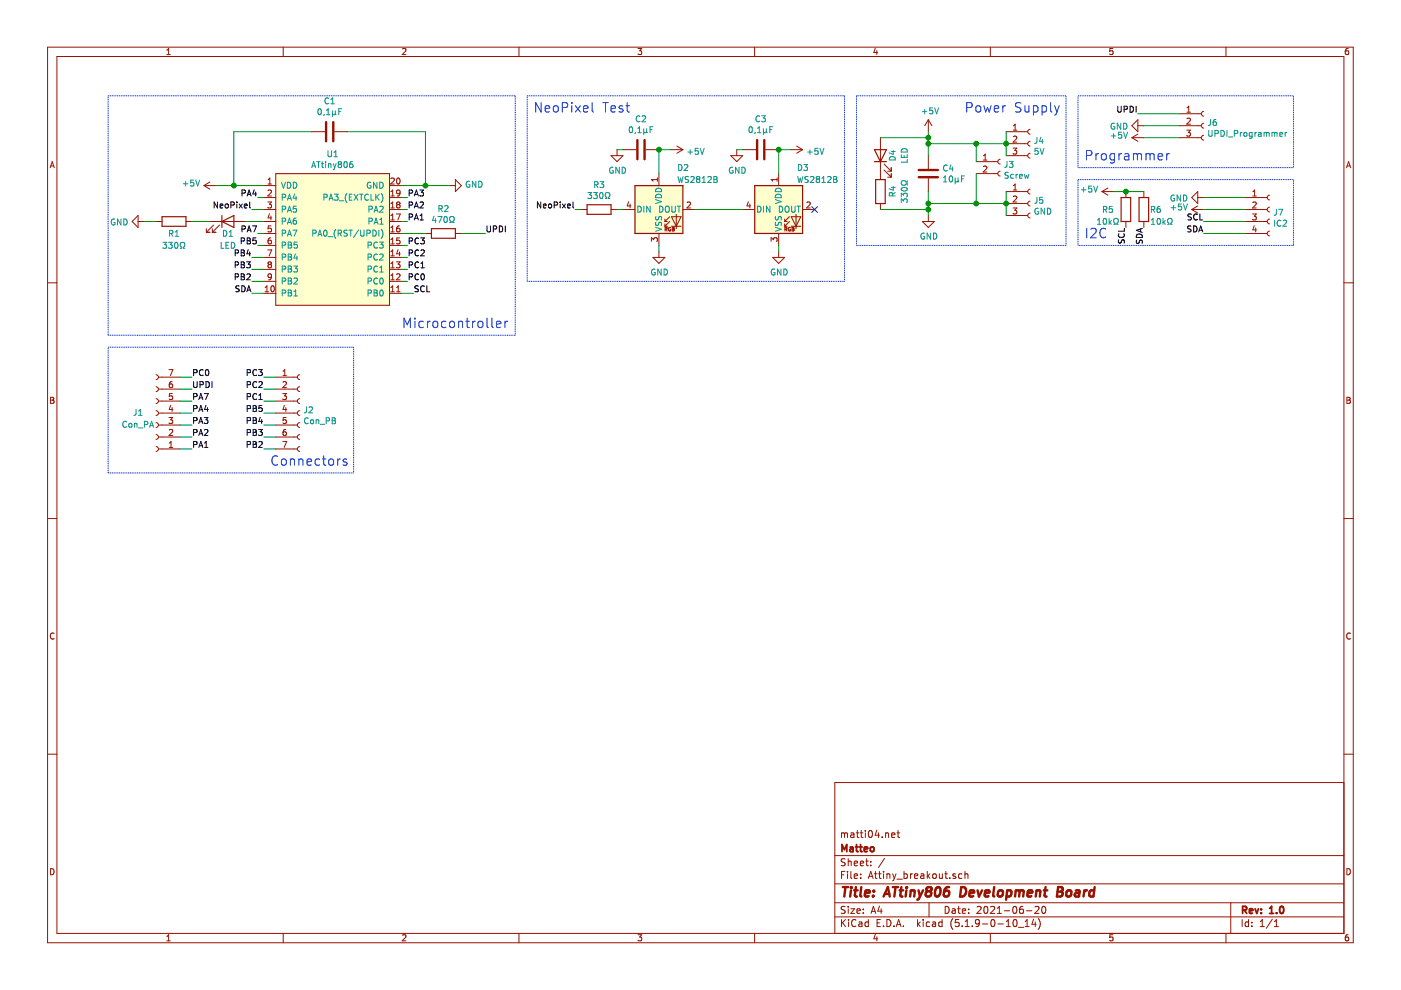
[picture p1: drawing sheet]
EESchema Schematic File Version 4
EELAYER 30 0
EELAYER END
$Descr A4 11693 8268
encoding utf-8
Sheet 1 1
Title "ATtiny806 Development Board"
Date "2021-06-20"
Rev "1.0"
Comp "Matteo"
Comment1 "matti04.net"
Comment2 ""
Comment3 ""
Comment4 ""
$EndDescr
$Comp
L ATtiny:ATtiny806 U1
U 1 1
P 2750 2000
F 0 "U1" H 2775 2715 50  0000 C CNN
F 1 "ATtiny806" H 2775 2624 50  0000 C CNN
F 2 "Package_SO:SOIC-20W_7.5x12.8mm_P1.27mm" H 2400 2250 50  0001 C CNN
F 3 "" H 2400 2250 50  0001 C CNN
	1    2750 2000
	1    0    0    -1  
$EndComp
$Comp
L power:GND #PWR0101
U 1 1
P 3750 1550
F 0 "#PWR0101" H 3750 1300 50  0001 C CNN
F 1 "GND" V 3755 1422 50  0000 R CNN
F 2 "" H 3750 1550 50  0001 C CNN
F 3 "" H 3750 1550 50  0001 C CNN
	1    3750 1550
	0    -1   -1   0   
$EndComp
Wire Wire Line
	3750 1550 3550 1550
$Comp
L power:+5V #PWR0102
U 1 1
P 1800 1550
F 0 "#PWR0102" H 1800 1400 50  0001 C CNN
F 1 "+5V" V 1815 1678 50  0000 L CNN
F 2 "" H 1800 1550 50  0001 C CNN
F 3 "" H 1800 1550 50  0001 C CNN
	1    1800 1550
	0    -1   -1   0   
$EndComp
Wire Wire Line
	1800 1550 1950 1550
$Comp
L Device:C C1
U 1 1
P 2750 1100
F 0 "C1" V 3002 1100 50  0000 C CNN
F 1 "0,1µF" V 2911 1100 50  0000 C CNN
F 2 "Capacitor_SMD:C_1206_3216Metric" H 2788 950 50  0001 C CNN
F 3 "~" H 2750 1100 50  0001 C CNN
	1    2750 1100
	0    -1   -1   0   
$EndComp
Wire Wire Line
	2900 1100 3550 1100
Wire Wire Line
	3550 1100 3550 1550
Connection ~ 3550 1550
Wire Wire Line
	3550 1550 3350 1550
Wire Wire Line
	2600 1100 1950 1100
Wire Wire Line
	1950 1100 1950 1550
Connection ~ 1950 1550
Wire Wire Line
	1950 1550 2200 1550
$Comp
L Connector:Conn_01x03_Female J6
U 1 1
P 10050 1050
F 0 "J6" H 10078 1076 50  0000 L CNN
F 1 "UPDI_Programmer" H 10078 985 50  0000 L CNN
F 2 "Connector_PinHeader_2.54mm:PinHeader_1x03_P2.54mm_Vertical" H 10050 1050 50  0001 C CNN
F 3 "~" H 10050 1050 50  0001 C CNN
	1    10050 1050
	1    0    0    -1  
$EndComp
$Comp
L power:GND #PWR0103
U 1 1
P 9550 1050
F 0 "#PWR0103" H 9550 800 50  0001 C CNN
F 1 "GND" V 9555 922 50  0000 R CNN
F 2 "" H 9550 1050 50  0001 C CNN
F 3 "" H 9550 1050 50  0001 C CNN
	1    9550 1050
	0    1    1    0   
$EndComp
$Comp
L power:+5V #PWR0104
U 1 1
P 9550 1150
F 0 "#PWR0104" H 9550 1000 50  0001 C CNN
F 1 "+5V" V 9565 1278 50  0000 L CNN
F 2 "" H 9550 1150 50  0001 C CNN
F 3 "" H 9550 1150 50  0001 C CNN
	1    9550 1150
	0    -1   -1   0   
$EndComp
Wire Wire Line
	9550 1150 9850 1150
Text Label 9500 950  2    50   ~ 0
UPDI
$Comp
L Device:R R2
U 1 1
P 3700 1950
F 0 "R2" V 3493 1950 50  0000 C CNN
F 1 "470Ω" V 3584 1950 50  0000 C CNN
F 2 "Resistor_SMD:R_1206_3216Metric" V 3630 1950 50  0001 C CNN
F 3 "~" H 3700 1950 50  0001 C CNN
	1    3700 1950
	0    1    1    0   
$EndComp
Text Label 4050 1950 0    50   ~ 0
UPDI
Wire Wire Line
	4050 1950 3850 1950
Wire Wire Line
	3550 1950 3350 1950
Wire Wire Line
	9550 1050 9850 1050
Wire Wire Line
	9500 950  9850 950 
$Comp
L Device:LED D1
U 1 1
P 1900 1850
F 0 "D1" H 1900 1750 50  0000 C CNN
F 1 "LED" H 1900 1650 50  0000 C CNN
F 2 "LED_SMD:LED_1206_3216Metric" H 1900 1850 50  0001 C CNN
F 3 "~" H 1900 1850 50  0001 C CNN
	1    1900 1850
	1    0    0    -1  
$EndComp
$Comp
L Device:R R1
U 1 1
P 1450 1850
F 0 "R1" V 1550 1850 50  0000 C CNN
F 1 "330Ω" V 1650 1850 50  0000 C CNN
F 2 "Resistor_SMD:R_1206_3216Metric" V 1380 1850 50  0001 C CNN
F 3 "~" H 1450 1850 50  0001 C CNN
	1    1450 1850
	0    1    1    0   
$EndComp
Wire Wire Line
	2200 1850 2050 1850
Wire Wire Line
	1750 1850 1600 1850
$Comp
L power:GND #PWR0105
U 1 1
P 1200 1850
F 0 "#PWR0105" H 1200 1600 50  0001 C CNN
F 1 "GND" V 1205 1722 50  0000 R CNN
F 2 "" H 1200 1850 50  0001 C CNN
F 3 "" H 1200 1850 50  0001 C CNN
	1    1200 1850
	0    1    1    0   
$EndComp
Wire Wire Line
	1200 1850 1300 1850
$Comp
L LED:WS2812B D2
U 1 1
P 5500 1750
F 0 "D2" H 5650 2100 50  0000 L CNN
F 1 "WS2812B" H 5650 2000 50  0000 L CNN
F 2 "LED_SMD:LED_WS2812B_PLCC4_5.0x5.0mm_P3.2mm" H 5550 1450 50  0001 L TNN
F 3 "https://cdn-shop.adafruit.com/datasheets/WS2812B.pdf" H 5600 1375 50  0001 L TNN
	1    5500 1750
	1    0    0    -1  
$EndComp
$Comp
L LED:WS2812B D3
U 1 1
P 6500 1750
F 0 "D3" H 6650 2100 50  0000 L CNN
F 1 "WS2812B" H 6650 2000 50  0000 L CNN
F 2 "LED_SMD:LED_WS2812B_PLCC4_5.0x5.0mm_P3.2mm" H 6550 1450 50  0001 L TNN
F 3 "https://cdn-shop.adafruit.com/datasheets/WS2812B.pdf" H 6600 1375 50  0001 L TNN
	1    6500 1750
	1    0    0    -1  
$EndComp
$Comp
L Device:R R3
U 1 1
P 5000 1750
F 0 "R3" V 4793 1750 50  0000 C CNN
F 1 "330Ω" V 4884 1750 50  0000 C CNN
F 2 "Resistor_SMD:R_1206_3216Metric" V 4930 1750 50  0001 C CNN
F 3 "~" H 5000 1750 50  0001 C CNN
	1    5000 1750
	0    1    1    0   
$EndComp
Text Label 4800 1750 2    50   ~ 0
NeoPixel
$Comp
L Device:C C2
U 1 1
P 5350 1250
F 0 "C2" V 5602 1250 50  0000 C CNN
F 1 "0,1µF" V 5511 1250 50  0000 C CNN
F 2 "Capacitor_SMD:C_1206_3216Metric" H 5388 1100 50  0001 C CNN
F 3 "~" H 5350 1250 50  0001 C CNN
	1    5350 1250
	0    -1   -1   0   
$EndComp
$Comp
L Device:C C3
U 1 1
P 6350 1250
F 0 "C3" V 6602 1250 50  0000 C CNN
F 1 "0,1µF" V 6511 1250 50  0000 C CNN
F 2 "Capacitor_SMD:C_1206_3216Metric" H 6388 1100 50  0001 C CNN
F 3 "~" H 6350 1250 50  0001 C CNN
	1    6350 1250
	0    -1   -1   0   
$EndComp
Wire Wire Line
	6500 1250 6500 1450
Wire Wire Line
	5500 1250 5500 1450
Wire Wire Line
	5800 1750 6200 1750
$Comp
L power:+5V #PWR0106
U 1 1
P 6600 1250
F 0 "#PWR0106" H 6600 1100 50  0001 C CNN
F 1 "+5V" V 6615 1378 50  0000 L CNN
F 2 "" H 6600 1250 50  0001 C CNN
F 3 "" H 6600 1250 50  0001 C CNN
	1    6600 1250
	0    1    1    0   
$EndComp
$Comp
L power:+5V #PWR0107
U 1 1
P 5600 1250
F 0 "#PWR0107" H 5600 1100 50  0001 C CNN
F 1 "+5V" V 5615 1378 50  0000 L CNN
F 2 "" H 5600 1250 50  0001 C CNN
F 3 "" H 5600 1250 50  0001 C CNN
	1    5600 1250
	0    1    1    0   
$EndComp
Wire Wire Line
	6600 1250 6500 1250
Connection ~ 6500 1250
Wire Wire Line
	5600 1250 5500 1250
Connection ~ 5500 1250
$Comp
L power:GND #PWR0108
U 1 1
P 6150 1250
F 0 "#PWR0108" H 6150 1000 50  0001 C CNN
F 1 "GND" H 6155 1077 50  0000 C CNN
F 2 "" H 6150 1250 50  0001 C CNN
F 3 "" H 6150 1250 50  0001 C CNN
	1    6150 1250
	1    0    0    -1  
$EndComp
$Comp
L power:GND #PWR0109
U 1 1
P 5150 1250
F 0 "#PWR0109" H 5150 1000 50  0001 C CNN
F 1 "GND" H 5155 1077 50  0000 C CNN
F 2 "" H 5150 1250 50  0001 C CNN
F 3 "" H 5150 1250 50  0001 C CNN
	1    5150 1250
	1    0    0    -1  
$EndComp
$Comp
L power:GND #PWR0110
U 1 1
P 5500 2100
F 0 "#PWR0110" H 5500 1850 50  0001 C CNN
F 1 "GND" H 5505 1927 50  0000 C CNN
F 2 "" H 5500 2100 50  0001 C CNN
F 3 "" H 5500 2100 50  0001 C CNN
	1    5500 2100
	1    0    0    -1  
$EndComp
$Comp
L power:GND #PWR0111
U 1 1
P 6500 2100
F 0 "#PWR0111" H 6500 1850 50  0001 C CNN
F 1 "GND" H 6505 1927 50  0000 C CNN
F 2 "" H 6500 2100 50  0001 C CNN
F 3 "" H 6500 2100 50  0001 C CNN
	1    6500 2100
	1    0    0    -1  
$EndComp
Wire Wire Line
	6500 2050 6500 2100
Wire Wire Line
	5500 2050 5500 2100
Wire Wire Line
	6200 1250 6150 1250
Wire Wire Line
	5200 1250 5150 1250
Wire Wire Line
	5200 1750 5150 1750
Wire Wire Line
	4850 1750 4800 1750
Text Label 2100 1750 2    50   ~ 0
NeoPixel
Wire Wire Line
	2200 1750 2100 1750
NoConn ~ 6800 1750
Wire Notes Line
	4400 800  7050 800 
Wire Notes Line
	7050 800  7050 2350
Wire Notes Line
	7050 2350 4400 2350
Wire Notes Line
	4400 2350 4400 800 
Text Notes 4450 950  0    79   ~ 0
NeoPixel Test
Wire Notes Line
	9000 800  10800 800 
Wire Notes Line
	10800 800  10800 1400
Wire Notes Line
	10800 1400 9000 1400
Wire Notes Line
	9000 1400 9000 800 
Text Notes 9050 1350 0    79   ~ 0
Programmer
$Comp
L Device:C C4
U 1 1
P 7750 1450
F 0 "C4" H 7865 1496 50  0000 L CNN
F 1 "10µF" H 7865 1405 50  0000 L CNN
F 2 "Capacitor_SMD:C_1206_3216Metric" H 7788 1300 50  0001 C CNN
F 3 "~" H 7750 1450 50  0001 C CNN
	1    7750 1450
	1    0    0    -1  
$EndComp
$Comp
L Connector:Conn_01x03_Female J4
U 1 1
P 8600 1200
F 0 "J4" H 8628 1226 50  0000 L CNN
F 1 "5V" H 8628 1135 50  0000 L CNN
F 2 "Connector_PinHeader_2.54mm:PinHeader_1x03_P2.54mm_Vertical" H 8600 1200 50  0001 C CNN
F 3 "~" H 8600 1200 50  0001 C CNN
	1    8600 1200
	1    0    0    -1  
$EndComp
$Comp
L Connector:Conn_01x03_Female J5
U 1 1
P 8600 1700
F 0 "J5" H 8628 1726 50  0000 L CNN
F 1 "GND" H 8628 1635 50  0000 L CNN
F 2 "Connector_PinHeader_2.54mm:PinHeader_1x03_P2.54mm_Vertical" H 8600 1700 50  0001 C CNN
F 3 "~" H 8600 1700 50  0001 C CNN
	1    8600 1700
	1    0    0    -1  
$EndComp
Wire Wire Line
	8400 1800 8400 1700
Wire Wire Line
	8400 1700 8400 1600
Connection ~ 8400 1700
Wire Wire Line
	8400 1300 8400 1200
Wire Wire Line
	8400 1200 8400 1100
Connection ~ 8400 1200
Wire Wire Line
	8400 1700 8150 1700
Wire Wire Line
	7750 1700 7750 1600
Wire Wire Line
	8400 1200 8150 1200
Wire Wire Line
	7750 1200 7750 1300
$Comp
L power:GND #PWR0112
U 1 1
P 7750 1800
F 0 "#PWR0112" H 7750 1550 50  0001 C CNN
F 1 "GND" H 7755 1627 50  0000 C CNN
F 2 "" H 7750 1800 50  0001 C CNN
F 3 "" H 7750 1800 50  0001 C CNN
	1    7750 1800
	1    0    0    -1  
$EndComp
Wire Wire Line
	7750 1800 7750 1750
Connection ~ 7750 1700
$Comp
L power:+5V #PWR0113
U 1 1
P 7750 1100
F 0 "#PWR0113" H 7750 950 50  0001 C CNN
F 1 "+5V" H 7765 1273 50  0000 C CNN
F 2 "" H 7750 1100 50  0001 C CNN
F 3 "" H 7750 1100 50  0001 C CNN
	1    7750 1100
	1    0    0    -1  
$EndComp
Wire Wire Line
	7750 1100 7750 1150
Connection ~ 7750 1200
$Comp
L Device:LED D4
U 1 1
P 7350 1300
F 0 "D4" H 7350 1200 50  0000 C CNN
F 1 "LED" H 7350 1100 50  0000 C CNN
F 2 "LED_SMD:LED_1206_3216Metric" H 7350 1300 50  0001 C CNN
F 3 "~" H 7350 1300 50  0001 C CNN
	1    7350 1300
	0    -1   -1   0   
$EndComp
$Comp
L Device:R R4
U 1 1
P 7350 1600
F 0 "R4" V 7450 1600 50  0000 C CNN
F 1 "330Ω" V 7550 1600 50  0000 C CNN
F 2 "Resistor_SMD:R_1206_3216Metric" V 7280 1600 50  0001 C CNN
F 3 "~" H 7350 1600 50  0001 C CNN
	1    7350 1600
	1    0    0    -1  
$EndComp
Wire Wire Line
	7350 1150 7750 1150
Connection ~ 7750 1150
Wire Wire Line
	7750 1150 7750 1200
Wire Wire Line
	7350 1750 7750 1750
Connection ~ 7750 1750
Wire Wire Line
	7750 1750 7750 1700
Wire Notes Line
	7150 800  8900 800 
Wire Notes Line
	8900 2050 7150 2050
Text Notes 8050 950  0    79   ~ 0
Power Supply
Wire Notes Line
	8900 800  8900 2050
Wire Notes Line
	7150 800  7150 2050
Wire Notes Line
	900  800  4300 800 
Wire Notes Line
	4300 800  4300 2800
Wire Notes Line
	4300 2800 900  2800
Wire Notes Line
	900  2800 900  800 
Text Notes 3350 2750 0    79   ~ 0
Microcontroller
$Comp
L Connector:Conn_01x04_Female J7
U 1 1
P 10600 1750
F 0 "J7" H 10628 1726 50  0000 L CNN
F 1 "IC2" H 10628 1635 50  0000 L CNN
F 2 "Connector_PinHeader_2.54mm:PinHeader_1x04_P2.54mm_Vertical" H 10600 1750 50  0001 C CNN
F 3 "~" H 10600 1750 50  0001 C CNN
	1    10600 1750
	1    0    0    -1  
$EndComp
$Comp
L power:GND #PWR0114
U 1 1
P 10050 1650
F 0 "#PWR0114" H 10050 1400 50  0001 C CNN
F 1 "GND" V 10055 1522 50  0000 R CNN
F 2 "" H 10050 1650 50  0001 C CNN
F 3 "" H 10050 1650 50  0001 C CNN
	1    10050 1650
	0    1    1    0   
$EndComp
$Comp
L power:+5V #PWR0115
U 1 1
P 10050 1750
F 0 "#PWR0115" H 10050 1600 50  0001 C CNN
F 1 "+5V" V 10065 1878 50  0000 L CNN
F 2 "" H 10050 1750 50  0001 C CNN
F 3 "" H 10050 1750 50  0001 C CNN
	1    10050 1750
	0    -1   -1   0   
$EndComp
Text Label 9400 1900 3    50   ~ 0
SCL
Text Label 10050 1950 2    50   ~ 0
SDA
Wire Wire Line
	10050 1950 10400 1950
Wire Wire Line
	10050 1850 10400 1850
Wire Wire Line
	10050 1750 10400 1750
Wire Wire Line
	10050 1650 10400 1650
Wire Notes Line
	9000 1500 10800 1500
Wire Notes Line
	10800 1500 10800 2050
Wire Notes Line
	10800 2050 9000 2050
Wire Notes Line
	9000 2050 9000 1500
Text Notes 9250 2000 2    79   ~ 0
I2C
Text Label 3450 2450 0    50   ~ 0
SCL
Text Label 2100 2450 2    50   ~ 0
SDA
Wire Wire Line
	3450 2450 3350 2450
Wire Wire Line
	2200 2450 2100 2450
Text Label 9550 1900 3    50   ~ 0
SDA
Text Label 10050 1850 2    50   ~ 0
SCL
$Comp
L Device:R R5
U 1 1
P 9400 1750
F 0 "R5" H 9250 1750 50  0000 C CNN
F 1 "10kΩ" H 9250 1650 50  0000 C CNN
F 2 "Resistor_SMD:R_1206_3216Metric" V 9330 1750 50  0001 C CNN
F 3 "~" H 9400 1750 50  0001 C CNN
	1    9400 1750
	1    0    0    -1  
$EndComp
$Comp
L Device:R R6
U 1 1
P 9550 1750
F 0 "R6" H 9650 1750 50  0000 C CNN
F 1 "10kΩ" H 9700 1650 50  0000 C CNN
F 2 "Resistor_SMD:R_1206_3216Metric" V 9480 1750 50  0001 C CNN
F 3 "~" H 9550 1750 50  0001 C CNN
	1    9550 1750
	1    0    0    -1  
$EndComp
$Comp
L power:+5V #PWR0116
U 1 1
P 9300 1600
F 0 "#PWR0116" H 9300 1450 50  0001 C CNN
F 1 "+5V" V 9315 1728 50  0000 L CNN
F 2 "" H 9300 1600 50  0001 C CNN
F 3 "" H 9300 1600 50  0001 C CNN
	1    9300 1600
	0    -1   -1   0   
$EndComp
Wire Wire Line
	9300 1600 9400 1600
Wire Wire Line
	9400 1600 9550 1600
Connection ~ 9400 1600
Text Label 2100 2350 2    50   ~ 0
PB2
Text Label 2100 2250 2    50   ~ 0
PB3
Text Label 2100 2150 2    50   ~ 0
PB4
Text Label 2150 2050 2    50   ~ 0
PB5
Text Label 2150 1950 2    50   ~ 0
PA7
Wire Wire Line
	2100 2350 2200 2350
Wire Wire Line
	2100 2250 2200 2250
Wire Wire Line
	2100 2150 2200 2150
Wire Wire Line
	2150 2050 2200 2050
Wire Wire Line
	2150 1950 2200 1950
Text Label 2150 1650 2    50   ~ 0
PA4
Wire Wire Line
	2150 1650 2200 1650
Text Label 3400 1650 0    50   ~ 0
PA3
Text Label 3400 1750 0    50   ~ 0
PA2
Text Label 3400 1850 0    50   ~ 0
PA1
Text Label 3400 2050 0    50   ~ 0
PC3
Text Label 3400 2150 0    50   ~ 0
PC2
Text Label 3400 2250 0    50   ~ 0
PC1
Text Label 3400 2350 0    50   ~ 0
PC0
Wire Wire Line
	3400 2050 3350 2050
Wire Wire Line
	3400 2150 3350 2150
Wire Wire Line
	3400 2250 3350 2250
Wire Wire Line
	3400 2350 3350 2350
Wire Wire Line
	3400 1850 3350 1850
Wire Wire Line
	3400 1750 3350 1750
Wire Wire Line
	3400 1650 3350 1650
Text Label 2200 3150 2    50   ~ 0
PC3
Text Label 2200 3250 2    50   ~ 0
PC2
Text Label 2200 3350 2    50   ~ 0
PC1
Text Label 1600 3150 0    50   ~ 0
PC0
Text Label 2200 3750 2    50   ~ 0
PB2
Text Label 2200 3650 2    50   ~ 0
PB3
Text Label 2200 3550 2    50   ~ 0
PB4
Text Label 2200 3450 2    50   ~ 0
PB5
Text Label 1600 3350 0    50   ~ 0
PA7
Text Label 1600 3450 0    50   ~ 0
PA4
Text Label 1600 3550 0    50   ~ 0
PA3
Text Label 1600 3650 0    50   ~ 0
PA2
Text Label 1600 3750 0    50   ~ 0
PA1
$Comp
L Connector:Conn_01x07_Female J2
U 1 1
P 2500 3450
F 0 "J2" H 2528 3476 50  0000 L CNN
F 1 "Con_PB" H 2528 3385 50  0000 L CNN
F 2 "Connector_PinHeader_2.54mm:PinHeader_1x07_P2.54mm_Vertical" H 2500 3450 50  0001 C CNN
F 3 "~" H 2500 3450 50  0001 C CNN
	1    2500 3450
	1    0    0    -1  
$EndComp
$Comp
L Connector:Conn_01x07_Female J1
U 1 1
P 1300 3450
F 0 "J1" H 1450 3450 50  0000 C CNN
F 1 "Con_PA" H 1450 3550 50  0000 C CNN
F 2 "Connector_PinHeader_2.54mm:PinHeader_1x07_P2.54mm_Vertical" H 1300 3450 50  0001 C CNN
F 3 "~" H 1300 3450 50  0001 C CNN
	1    1300 3450
	-1   0    0    1   
$EndComp
Text Label 1600 3250 0    50   ~ 0
UPDI
Wire Wire Line
	2200 3150 2300 3150
Wire Wire Line
	2200 3250 2300 3250
Wire Wire Line
	2200 3350 2300 3350
Wire Wire Line
	2200 3450 2300 3450
Wire Wire Line
	2200 3550 2300 3550
Wire Wire Line
	2200 3650 2300 3650
Wire Wire Line
	2200 3750 2300 3750
Wire Wire Line
	1600 3750 1500 3750
Wire Wire Line
	1600 3650 1500 3650
Wire Wire Line
	1500 3550 1600 3550
Wire Wire Line
	1600 3450 1500 3450
Wire Wire Line
	1500 3350 1600 3350
Wire Wire Line
	1600 3250 1500 3250
Wire Wire Line
	1500 3150 1600 3150
Wire Notes Line
	900  2900 2950 2900
Wire Notes Line
	2950 2900 2950 3950
Wire Notes Line
	2950 3950 900  3950
Wire Notes Line
	900  3950 900  2900
Text Notes 2250 3900 0    79   ~ 0
Connectors
$Comp
L Connector:Conn_01x02_Female J3
U 1 1
P 8350 1350
F 0 "J3" H 8378 1326 50  0000 L CNN
F 1 "Screw" H 8378 1235 50  0000 L CNN
F 2 "TerminalBlock_MetzConnect:TerminalBlock_MetzConnect_Type055_RT01502HDWU_1x02_P5.00mm_Horizontal" H 8350 1350 50  0001 C CNN
F 3 "~" H 8350 1350 50  0001 C CNN
	1    8350 1350
	1    0    0    -1  
$EndComp
Wire Wire Line
	8150 1350 8150 1200
Connection ~ 8150 1200
Wire Wire Line
	8150 1200 7750 1200
Wire Wire Line
	8150 1450 8150 1700
Connection ~ 8150 1700
Wire Wire Line
	8150 1700 7750 1700
$EndSCHEMATC
